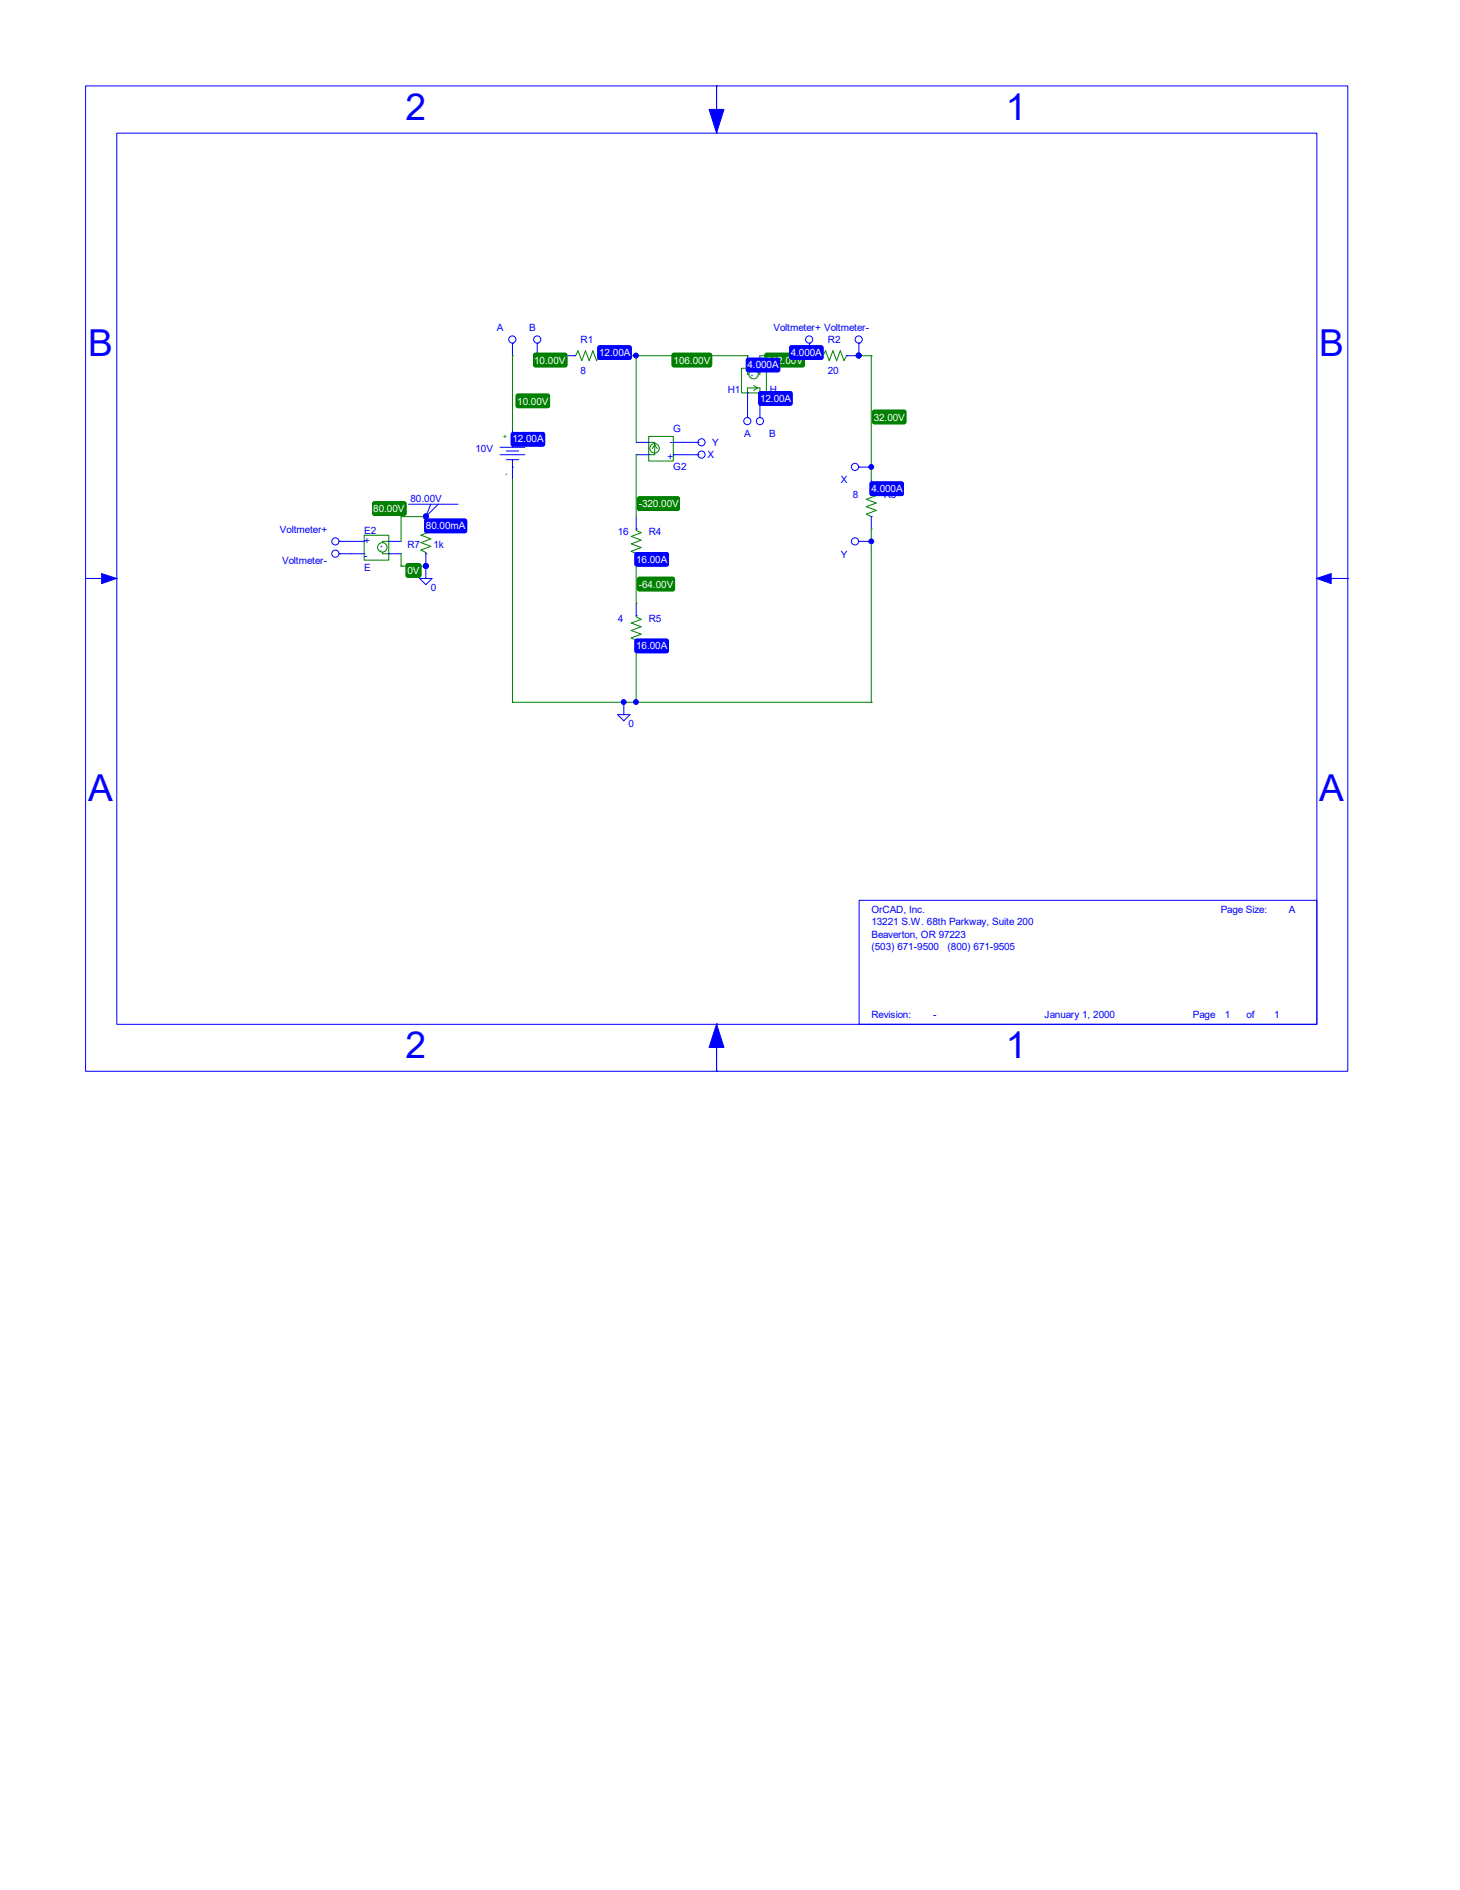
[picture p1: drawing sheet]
<svg xmlns="http://www.w3.org/2000/svg" width="216mm" height="279mm" viewBox="0 0 216 279" stroke-linecap="round" stroke-linejoin="round" font-family="sans-serif">
<g fill="none" stroke="#00f" stroke-width=".15">
<path d="M12.7 12.7h186.6v145.7h-186.6zM17.3 19.7h177.4v131.7h-177.4zM106 19.6h.1M106 12.7v7M106 12.7h.1M83.1 52.6h1.8M84.9 52.6h.1M88.6 52.6h.1M88.6 52.6h1.8M110.5 58.1h.1M110.5 54.4h.1M110.5 52.6v1.8"/>
<path d="M110.5 58.1v1.8M112.4 58.1h.1M112.4 54.4h.1M112.4 52.6v1.8M112.4 58.1v1.8M119.7 52.6h1.8M121.5 52.6h.1M125.2 52.6h.1M125.2 52.6h1.8M63 78.2h.1M63 76.4v1.8M74 67.2h3.6"/>
<path d="M74 66.1h3.6M74.9 66.7h1.8M74.9 68h1.8M75.8 65.4h.1M75.8 69.1h.1M75.8 63.6v2.5M75.8 68v2.9M94.1 78.2h.1M94.1 67.2h1.8M94.1 76.4v1.8M94.1 65.4h1.8M95.9 67.2h.1"/>
<path d="M95.9 65.4h.1M99.6 67.2h.1M99.6 65.4h.1M99.6 67.2h1.8M99.6 65.4h1.8M128.8 76.4h.1M128.8 72.7h.1M128.8 70.9v1.8M128.8 76.4v1.8M12.7 85.5h.1M12.7 85.5h4.5M17.2 85.5h.1"/>
<path d="M52 80h1.8M52 81.9h1.8M53.8 80h.1M53.8 81.9h.1M57.5 80h.1M57.5 81.9h.1M57.5 80h1.8M57.5 81.9h1.8M63 81.9h.1M63 81.9v1.8M94.1 94.7h.1M94.1 91h.1"/>
<path d="M94.1 81.9h.1M94.1 81.9v1.8M94.1 89.2v1.8M94.1 94.7v1.8M194.7 85.5h.1M194.7 85.5h4.6M199.3 85.5h.1M91.3 105.6h1.9l-1 1zM92.2 105.6h.1M92.2 103.8v1.8M106 151.4h.1M106 151.4v6.9"/>
<path d="M106 158.3h.1"/>
<circle cx="126.4" cy="69" r=".53"/>
</g>
<g fill="#00f" stroke="#00f" stroke-width=".15">
<path d="M104.9 16.2h2.2l-1.1 3.4z"/>
<path d="M106 151.4l1.1 3.5h-2.2z"/>
<path d="M15 84.8l2.2 .7-2.2 .8z"/>
<path d="M194.7 85.5l2.1-.7v1.5z"/>
<path d="M128.8 71.3h4.7l.1 .2v1.6l-.3 .2-4.5-.1-.1-.2v-1.5z" fill-rule="evenodd"/>
<path d="M112.3 57.9h4.7l.1 .3v1.6l-.2 .1h-4.6l-.1-.3v-1.4z" fill-rule="evenodd"/>
<path d="M110.5 53h4.7l.1 .2v1.6l-.3 .2-4.5-.1-.1-.2v-1.5z" fill-rule="evenodd"/>
<path d="M75.7 64h4.7l.1 .2v1.6l-.2 .1h-4.6l-.1-.2v-1.5z" fill-rule="evenodd"/>
<path d="M62.9 76.8h6l.1 .2v1.6l-.3 .2-5.8-.1-.1-.2v-1.5z" fill-rule="evenodd"/>
<path d="M94 94.5h4.7l.1 .3v1.6l-.2 .1h-4.6l-.1-.3v-1.4z" fill-rule="evenodd"/>
<path d="M88.5 51.2h4.7l.1 .2v1.6l-.2 .1h-4.6l-.1-.2v-1.5z" fill-rule="evenodd"/>
<path d="M94 81.7h4.7l.1 .3v1.6l-.2 .1-4.6-.1-.1-.2v-1.4z" fill-rule="evenodd"/>
<path d="M116.9 51.2h4.7l.1 .2v1.6l-.3 .1h-4.5l-.1-.2v-1.5z" fill-rule="evenodd"/>
</g>
<g fill="none" stroke="#008000" stroke-width=".15">
<path d="M84.9 52.6h.2l.4-.7 .5 1.4 .6-1.4 .5 1.4 .6-1.4 .5 1.4 .4-.7M109.6 54.4h3.7v3.7h-3.7zM110.5 54.4v.9h.2M110.5 58.1v-.8h1.9v.8M111.5 57l.5 .3-.5 .4M112.4 54.4v.9h-.2M121.5 52.6h.2l.4-.7 .5 1.4 .6-1.4 .5 1.4 .6-1.4 .5 1.4 .4-.7M53.8 79.1h3.7v3.7h-3.7zM63 78.2l.7 .4-1.5 .5 1.5 .6-1.5 .5 1.5 .6-1.5 .5 .8 .4v.2M94.1 78.2v.2l.7 .4-1.5 .5 1.5 .5-1.5 .6 1.5 .5-1.5 .6 .8 .4M95.9 65.4h.9v1.8h-.9M95.9 64.5h3.7v3.7h-3.7z"/>
<path d="M96.5 66.3l.3-.5 .4 .5M128.8 72.7v.2l.8 .4-1.5 .5 1.5 .6-1.5 .5 1.5 .6-1.5 .5 .7 .4M56.6 81.7v.2h.9M57.5 80h-.9v.2M94.1 91v.2l.7 .4-1.5 .5 1.5 .6-1.5 .5 1.5 .6-1.5 .5 .8 .4"/>
<circle cx="111.4" cy="55.3" r=".7"/>
<circle cx="96.8" cy="66.3" r=".7"/>
<circle cx="56.5" cy="80.9" r=".7"/>
</g>
<g fill="none" stroke="#00f" stroke-width=".15">
<path d="M127 69.1h.1M127 69.1h1.8"/>
<circle cx="126.4" cy="80" r=".53"/>
</g>
<g fill="none" stroke="#00f" stroke-width=".15">
<path d="M127 80h.1M127 80h1.8"/>
<circle cx="103.7" cy="67.2" r=".53"/>
</g>
<g fill="none" stroke="#00f" stroke-width=".15">
<path d="M101.4 67.2h1.8M103.2 67.2h.1"/>
<circle cx="103.7" cy="65.4" r=".53"/>
</g>
<g fill="none" stroke="#00f" stroke-width=".15">
<path d="M101.4 65.4h1.8M103.2 65.4h.1"/>
<circle cx="110.5" cy="62.3" r=".53"/>
</g>
<g fill="none" stroke="#00f" stroke-width=".15">
<path d="M110.5 59.9v1.8M110.5 61.7h.1"/>
<circle cx="112.4" cy="62.3" r=".53"/>
</g>
<g fill="none" stroke="#00f" stroke-width=".15">
<path d="M112.4 59.9v1.8M112.4 61.7h.1"/>
<circle cx="75.8" cy="50.2" r=".53"/>
</g>
<g fill="none" stroke="#00f" stroke-width=".15">
<path d="M75.8 50.8h.1M75.8 50.8v1.8M62.1 85.5h1.8l-.9 .9zM63 85.5h.1M63 83.7v1.8"/>
<circle cx="49.6" cy="81.9" r=".53"/>
</g>
<g fill="none" stroke="#00f" stroke-width=".15">
<path d="M50.2 81.9h.1M50.2 81.9h1.8"/>
<circle cx="49.6" cy="80" r=".53"/>
</g>
<g fill="none" stroke="#00f" stroke-width=".15">
<path d="M50.2 80h.1M50.2 80h1.8"/>
<circle cx="79.4" cy="50.2" r=".53"/>
</g>
<g fill="none" stroke="#00f" stroke-width=".15">
<path d="M79.4 50.8h.1M79.4 50.8v1.8"/>
<circle cx="119.7" cy="50.2" r=".53"/>
</g>
<g fill="none" stroke="#00f" stroke-width=".15">
<path d="M119.7 50.8h.1M119.7 50.8v1.8"/>
<circle cx="127" cy="50.2" r=".53"/>
</g>
<path d="M127 50.8h.1M127 50.8v1.8M60.4 74.5h7.3M63.7 74.5l-.7 1.9 1.8-1.9M127 133.1h67.7v18.3h-67.7z" fill="none" stroke="#00f" stroke-width=".15"/>
<g fill="none" stroke="#008000" stroke-width=".15">
<path d="M75.8 52.6h.1M75.8 52.6v11M79.4 52.6h.1M79.4 52.6h3.7M90.4 52.6h.1M90.4 52.6h20.1M94.1 52.6h.1M94.1 52.6v12.8M110.5 52.6h.1M112.4 52.6h7.3M119.7 52.6h.1M127 52.6h.1"/>
<path d="M127 52.6h1.8M128.8 52.6h.1M128.8 52.6v18.3M59.3 76.4h.1M59.3 76.4v3.6M59.3 76.4h3.7M63 76.4h.1M75.8 70.9v32.9M94.1 67.2h.1M94.1 67.2v9.2M128.8 78.2h.1M128.8 69.1h.1"/>
<path d="M128.8 78.2v25.6M59.3 83.7h.1M59.3 81.9v1.8M59.3 83.7h3.7M63 83.7h.1M94.1 89.2h.1M94.1 83.7v5.5M94.1 96.5v7.3M128.8 80h.1M75.8 103.8h.1M75.8 103.8h53M92.2 103.8h.1"/>
<path d="M94.1 103.8h.1M128.8 103.8h.1"/>
</g>
<g fill="#008000" stroke="#008000" stroke-width=".15">
<path d="M76.5 58.3h4.6l.2 .2-.1 1.6-.2 .2-4.5-.1-.2-.2v-1.5z" fill-rule="evenodd"/>
<path d="M60.2 83.4h1.9l.1 .2v1.6l-.2 .1h-1.8l-.2-.2v-1.5z" fill-rule="evenodd"/>
<path d="M55.2 74.2h4.7l.1 .3v1.5l-.2 .2-4.6-.1-.1-.2v-1.4z" fill-rule="evenodd"/>
<path d="M79 52.3h4.7l.1 .2v1.6l-.2 .1h-4.6l-.1-.2v-1.5z" fill-rule="evenodd"/>
<path d="M99.5 52.3h5.6l.1 .2v1.6l-.2 .1h-5.5l-.1-.2v-1.5z" fill-rule="evenodd"/>
<path d="M94.4 73.5h5.9l.2 .2-.1 1.6-.2 .2-5.8-.1-.1-.2v-1.5z" fill-rule="evenodd"/>
<path d="M94.4 85.4h5.2l.2 .2-.1 1.6-.2 .1h-5.1l-.1-.2v-1.5z" fill-rule="evenodd"/>
<path d="M113.2 52.3h5.6l.2 .2-.1 1.6-.2 .1h-5.5l-.1-.2v-1.5z" fill-rule="evenodd"/>
<path d="M129.2 60.7h4.6l.2 .2-.1 1.6-.2 .1h-4.5l-.2-.2v-1.5z" fill-rule="evenodd"/>
<path d="M76.5 58.3h4.6l.2 .2-.1 1.6-.2 .2-4.5-.1-.2-.2v-1.5z" fill-rule="evenodd"/>
<path d="M60.2 83.4h1.9l.1 .2v1.6l-.2 .1h-1.8l-.2-.2v-1.5z" fill-rule="evenodd"/>
<path d="M55.2 74.2h4.7l.1 .3v1.5l-.2 .2-4.6-.1-.1-.2v-1.4z" fill-rule="evenodd"/>
<path d="M79 52.3h4.7l.1 .2v1.6l-.2 .1h-4.6l-.1-.2v-1.5z" fill-rule="evenodd"/>
<path d="M99.5 52.3h5.6l.1 .2v1.6l-.2 .1h-5.5l-.1-.2v-1.5z" fill-rule="evenodd"/>
<path d="M94.4 73.5h5.9l.2 .2-.1 1.6-.2 .2-5.8-.1-.1-.2v-1.5z" fill-rule="evenodd"/>
<path d="M94.4 85.4h5.2l.2 .2-.1 1.6-.2 .1h-5.1l-.1-.2v-1.5z" fill-rule="evenodd"/>
<path d="M113.2 52.3h5.6l.2 .2-.1 1.6-.2 .1h-5.5l-.1-.2v-1.5z" fill-rule="evenodd"/>
<path d="M129.2 60.7h4.6l.2 .2-.1 1.6-.2 .1h-4.5l-.2-.2v-1.5z" fill-rule="evenodd"/>
</g>
<g fill="#00f" stroke="#00f" stroke-width=".15">
<path d="M128.8 71.3h4.7l.1 .2v1.6l-.3 .2-4.5-.1-.1-.2v-1.5z" fill-rule="evenodd"/>
<path d="M112.3 57.9h4.7l.1 .3v1.6l-.2 .1h-4.6l-.1-.3v-1.4z" fill-rule="evenodd"/>
<path d="M110.5 53h4.7l.1 .2v1.6l-.3 .2-4.5-.1-.1-.2v-1.5z" fill-rule="evenodd"/>
<path d="M75.7 64h4.7l.1 .2v1.6l-.2 .1h-4.6l-.1-.2v-1.5z" fill-rule="evenodd"/>
<path d="M62.9 76.8h6l.1 .2v1.6l-.3 .2-5.8-.1-.1-.2v-1.5z" fill-rule="evenodd"/>
<path d="M94 94.5h4.7l.1 .3v1.6l-.2 .1h-4.6l-.1-.3v-1.4z" fill-rule="evenodd"/>
<path d="M88.5 51.2h4.7l.1 .2v1.6l-.2 .1h-4.6l-.1-.2v-1.5z" fill-rule="evenodd"/>
<path d="M94 81.7h4.7l.1 .3v1.6l-.2 .1-4.6-.1-.1-.2v-1.4z" fill-rule="evenodd"/>
<path d="M116.9 51.2h4.7l.1 .2v1.6l-.3 .1h-4.5l-.1-.2v-1.5z" fill-rule="evenodd"/>
<circle cx="128.8" cy="69" r=".36"/>
<circle cx="127" cy="52.6" r=".36"/>
<circle cx="119.7" cy="52.6" r=".36"/>
<circle cx="63" cy="76.3" r=".36"/>
<circle cx="63" cy="83.7" r=".36"/>
<circle cx="94" cy="52.6" r=".36"/>
<circle cx="92.2" cy="103.8" r=".36"/>
<circle cx="94" cy="103.8" r=".36"/>
<circle cx="128.8" cy="80" r=".36"/>
</g>
<g font-size="5.5" fill="#00f">
<text x="60" y="17.7">2</text>
<text x="148.7" y="17.7">1</text>
<text x="13" y="52.6">B</text>
<text x="195.1" y="52.6">B</text>
<text x="13" y="118.4">A</text>
<text x="195.1" y="118.4">A</text>
<text x="60" y="156.4">2</text>
<text x="148.7" y="156.4">1</text>
</g>
<g font-size="1.5" fill="#00f">
<text x="73.5" y="48.9">A</text>
<text x="78.2" y="48.9">B</text>
<text x="85.9" y="50.8">R1</text>
<text x="114.4" y="48.9">Voltmeter+ Voltmeter-</text>
<text x="122.4" y="50.8">R2</text>
<text x="85.9" y="55.3">8</text>
<text x="107.6" y="58.1">H1</text>
<text x="113.8" y="58.1">H</text>
<text x="122.4" y="55.3">20</text>
<text x="77.5" y="64.9">V1</text>
<text x="99.1" y="65.8">-</text>
<text x="99.6" y="63.9">G</text>
<text x="105.3" y="66">Y</text>
<text x="110.1" y="64.6">A</text>
<text x="113.7" y="64.6">B</text>
<text x="70.3" y="66.8">10V</text>
<text x="98.7" y="68">+</text>
<text x="99.6" y="69.4">G2</text>
<text x="104.6" y="67.8">X</text>
<text x="124.3" y="71.4">X</text>
<text x="60.7" y="74.2">80.00V</text>
<text x="126.1" y="73.6">8</text>
<text x="130.7" y="73.6">R3</text>
<text x="41.4" y="78.7">Voltmeter+</text>
<text x="41.7" y="83.3">Voltmeter-</text>
<text x="53.8" y="80.4">+</text>
<text x="53.8" y="82.6">-</text>
<text x="53.8" y="79">E2</text>
<text x="60.2" y="80.9">R7</text>
<text x="64.1" y="80.9">1k</text>
<text x="91.4" y="79.1">16</text>
<text x="95.9" y="79.1">R4</text>
<text x="124.3" y="82.4">Y</text>
<text x="53.8" y="84.4">E</text>
<text x="63.7" y="87.3">0</text>
<text x="91.4" y="91.9">4</text>
<text x="95.9" y="91.9">R5</text>
<text x="93" y="107.5">0</text>
<text x="128.9" y="134.9">OrCAD, Inc.</text>
<text x="128.9" y="136.7">13221 S.W. 68th Parkway, Suite 200</text>
<text x="180.5" y="134.9">Page Size:</text>
<text x="190.6" y="134.9">A</text>
<text x="128.9" y="138.6">Beaverton, OR 97223</text>
<text x="128.9" y="140.4">(503) 671-9500</text>
<text x="140.1" y="140.4">(800) 671-9505</text>
<text x="128.9" y="150.5">Revision:</text>
<text x="138" y="150.5">-</text>
<text x="154.5" y="150.5">January 1, 2000</text>
<text x="176.4" y="150.5">Page</text>
<text x="181.1" y="150.5">1</text>
<text x="184.3" y="150.5">of</text>
<text x="188.4" y="150.5">1</text>
</g>
<g font-size="1.5" fill="#fff">
<text x="79" y="53.8">10.00V</text>
<text x="88.6" y="52.6">12.00A</text>
<text x="99.6" y="53.8">106.00V</text>
<text x="113.3" y="53.8">112.00V</text>
<text x="116.9" y="52.6">4.000A</text>
<text x="76.5" y="59.8">10.00V</text>
<text x="110.5" y="54.4">4.000A</text>
<text x="112.4" y="59.4">12.00A</text>
<text x="75.8" y="65.4">12.00A</text>
<text x="129.2" y="62.2">32.00V</text>
<text x="55.2" y="75.7">80.00V</text>
<text x="94.4" y="75">-320.00V</text>
<text x="128.9" y="72.7">4.000A</text>
<text x="63" y="78.2">80.00mA</text>
<text x="94.1" y="83.2">16.00A</text>
<text x="60.2" y="84.9">0V</text>
<text x="94.4" y="86.9">-64.00V</text>
<text x="94.1" y="96">16.00A</text>
</g>
<g font-size="1.1" fill="#008000">
<text x="74.4" y="64.9">+</text>
<text x="74.7" y="70.3">-</text>
</g>
<g font-size=".7" fill="#00f">
<text x="111.5" y="55.7" transform="rotate(-90 111.5 55.7)">+</text>
<text x="112.2" y="55.7" transform="rotate(-90 112.2 55.7)">-</text>
<text x="56.2" y="80.9">+</text>
<text x="56.2" y="81.7">-</text>
</g>
</svg>
